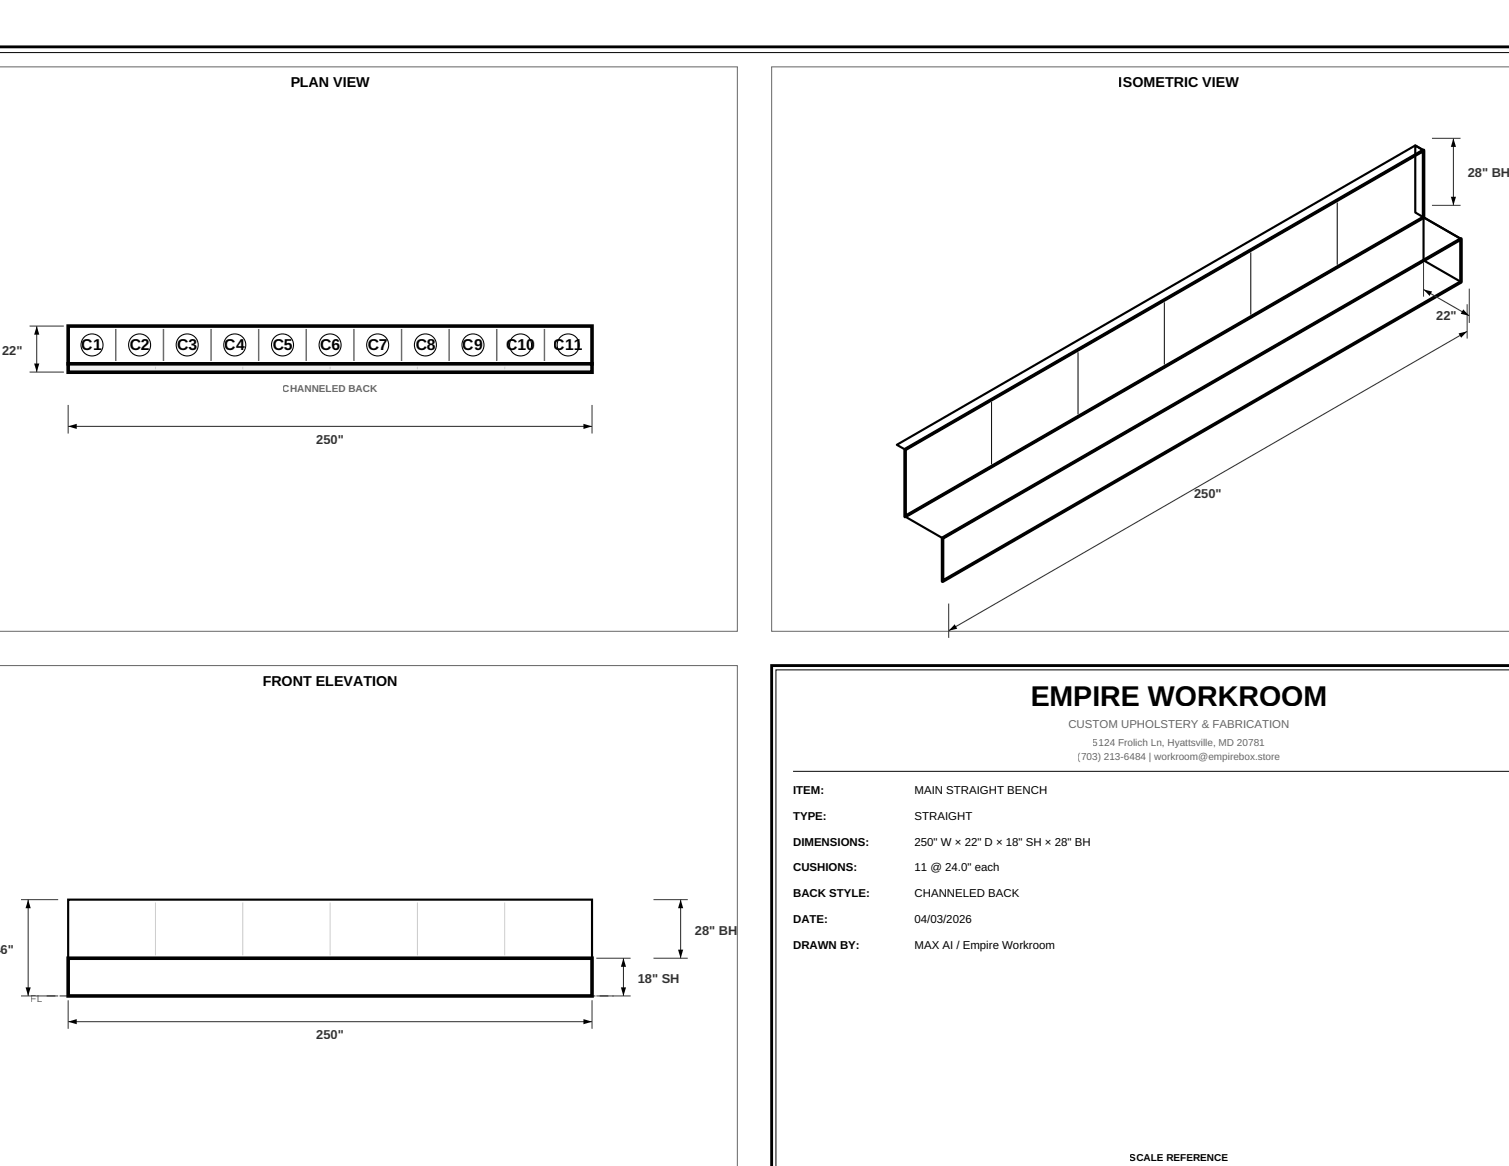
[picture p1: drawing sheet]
<svg xmlns="http://www.w3.org/2000/svg" width="279mm" height="216mm" viewBox="0 0 279 216" stroke-linecap="round" stroke-linejoin="round" font-family="sans-serif">
<path d="M-.1 8.7h279.5" fill="none" stroke="#000" stroke-width=".53"/>
<path d="M-.1 9.7h279.5" fill="none" stroke="#000" stroke-width=".19"/>
<path d="M-.1 12.4h136.6v104.5h-136.6" fill="none" stroke="#666" stroke-width=".19"/>
<path d="M12.6 60.4h97v7h-97z" fill="none" stroke="#000" stroke-width=".66" stroke-linecap="butt"/>
<path d="M12.6 67.4h97v1.5h-97z" fill="#f0f0f0" stroke="#000" stroke-width=".66" stroke-linecap="butt"/>
<path d="M28.8 67.9v.5zM45 67.9v.5zM61.1 67.9v.5zM77.3 67.9v.5zM93.5 67.9v.5z" fill="#000" stroke="#ccc" stroke-width=".19"/>
<path d="M21.4 60.9v5.9zM30.3 60.9v5.9zM39.1 60.9v5.9zM47.9 60.9v5.9zM56.7 60.9v5.9zM65.5 60.9v5.9zM74.3 60.9v5.9zM83.2 60.9v5.9zM92 60.9v5.9zM100.8 60.9v5.9z" fill="#000" stroke="#666" stroke-width=".26"/>
<g fill="#fff" stroke="#000" stroke-width=".2">
<circle cx="17" cy="63.9" r="2.04"/>
<circle cx="25.8" cy="63.9" r="2.04"/>
<circle cx="34.7" cy="63.9" r="2.04"/>
<circle cx="43.5" cy="63.9" r="2.04"/>
<circle cx="52.3" cy="63.9" r="2.04"/>
<circle cx="61.1" cy="63.9" r="2.04"/>
<circle cx="69.9" cy="63.9" r="2.04"/>
<circle cx="78.8" cy="63.9" r="2.04"/>
<circle cx="87.6" cy="63.9" r="2.04"/>
<circle cx="96.4" cy="63.9" r="2.04"/>
<circle cx="105.2" cy="63.9" r="2.04"/>
</g>
<g fill="#000" stroke="#333" stroke-width=".19">
<path d="M265.1 38h5.3zM265.1 25.6h5.3zM263.6 48.6v6.3zM271.6 56.3v6.4zM272 53.4v6.4zM5.5 60.4h6.3zM5.5 68.9h6.3zM12.6 75v5.3zM109.6 75v5.3zM175.7 111.8v6.3zM3.9 166.6h6.9zM110.4 177.4h6.4z"/>
<path d="M121 177.4h6.3zM121 166.6h6.3zM3.9 184.4h6.9zM12.6 185.2v5.3zM109.6 185.2v5.3zM110.4 184.4h6.4z"/>
</g>
<path d="M269.1 25.6v12.4zM263.6 53.6l8.4 4.9zM6.8 60.4v8.5zM12.6 79h97zM175.7 116.8l95.9-55.4zM126 166.6v10.8zM5.2 166.6v17.8zM12.6 189.2h97zM115.4 177.4v7z" fill="#000" stroke="#333" stroke-width=".2"/>
<g fill="#000">
<path d="M269.1 25.6l.5 1.6h-1zM268.6 36.4h1l-.5 1.6zM263.6 53.6l1.6 .4-.5 .8zM270.9 57.3l1.1 1.2-1.6-.4zM6.8 60.4l.5 1.6h-1zM6.3 67.3h1l-.5 1.6zM12.6 79l1.6-.5v.9zM108 78.5l1.6 .5-1.6 .4zM270 61.7l1.6-.3-1.1 1.2zM176.8 115.6l.5 .8-1.6 .4zM5.2 166.6l.5 1.6h-1zM115.4 177.4l.5 1.6h-.9z"/>
<path d="M126 166.6l.5 1.6h-1zM125.5 175.8h1l-.5 1.6zM4.7 182.8h1l-.5 1.6zM12.6 189.2l1.6-.5v1zM108 188.7l1.6 .5-1.6 .5zM115 182.8h.9l-.5 1.6z"/>
</g>
<path d="M142.9 12.4v104.5h136.5M142.9 12.4h.1M142.9 12.4h136.5M-.1 123.2h136.6v92.7" fill="none" stroke="#666" stroke-width=".19"/>
<path d="M167.6 83.2l96-55.4v12.4l-96 55.4zM174.5 99.6l96-55.4v8l-96 55.4zM12.6 177.4h97v7h-97z" fill="none" stroke="#000" stroke-width=".66" stroke-linecap="butt"/>
<path d="M262 26.9l1.6 .9v12.4l-1.6-.9zM263.6 40.2l6.9 4v8l-6.9-4zM166.1 82.4l95.9-55.5 1.6 .9-96 55.4zM167.6 95.6l96-55.4 6.9 4-96 55.4zM12.6 166.6h97v10.9h-97z" fill="none" stroke="#000" stroke-width=".4"/>
<path d="M167.6 95.6l96-55.4z" fill="#000" stroke="#000" stroke-width=".26"/>
<path d="M231.6 46.8v11.5zM247.6 37.5v11.5zM199.6 65.2v11.5zM215.6 56v11.5zM183.6 74.5v11.5zM146.8 142.8h132.6z" fill="#000" stroke="#000" stroke-width=".19"/>
<path d="M8.7 184.4h104.9z" fill="#000" stroke="#666" stroke-width=".26" stroke-dasharray="1.6 .8" stroke-linecap="butt"/>
<path d="M28.8 167.1v9.8zM45 167.1v9.8zM61.1 167.1v9.8zM77.3 167.1v9.8zM93.5 167.1v9.8z" fill="#000" stroke="#ccc" stroke-width=".19"/>
<path d="M12.6 177.4h97z" fill="#000" stroke="#000" stroke-width=".4"/>
<path d="M279.4 123.2h-136.5v92.7" fill="none" stroke="#000" stroke-width=".53"/>
<path d="M279.4 124h-135.7v91.9" fill="none" stroke="#000" stroke-width=".19"/>
<text font-size="5.3" x="190.8" y="130.7">EMPIRE WORKROOM</text>
<g font-size="2.9">
<text x="15.2" y="64.9">C1</text>
<text x="24" y="64.9">C2</text>
<text x="32.8" y="64.9">C3</text>
<text x="41.6" y="64.9">C4</text>
<text x="50.4" y="64.9">C5</text>
<text x="59.3" y="64.9">C6</text>
<text x="68.1" y="64.9">C7</text>
<text x="76.9" y="64.9">C8</text>
<text x="85.7" y="64.9">C9</text>
<text x="93.7" y="64.9">C10</text>
<text x="102.5" y="64.9">C11</text>
</g>
<g font-size="2.6">
<text x="53.8" y="16.1">PLAN VIEW</text>
<text x="207.2" y="16.1">ISOMETRIC VIEW</text>
<text x="48.6" y="126.9">FRONT ELEVATION</text>
</g>
<g font-size="2.4" fill="#333">
<text x="271.8" y="32.9">28&quot; BH</text>
<text x="265.9" y="59.2">22&quot;</text>
<text x=".4" y="65.7">22&quot;</text>
<text x="58.6" y="82.1">250&quot;</text>
<text x="221.1" y="92.2">250&quot;</text>
<text x="128.7" y="173.1">28&quot; BH</text>
<text x=".1" y="176.6">6&quot;</text>
<text x="118.1" y="182">18&quot; SH</text>
<text x="58.6" y="192.4">250&quot;</text>
</g>
<text font-size="2.1" fill="#666" x="197.8" y="134.9">CUSTOM UPHOLSTERY &amp; FABRICATION</text>
<g font-size="2.1">
<text x="146.8" y="147.1">ITEM:</text>
<text x="169.3" y="147.1">MAIN STRAIGHT BENCH</text>
<text x="146.8" y="151.8">TYPE:</text>
<text x="169.3" y="151.8">STRAIGHT</text>
<text x="146.8" y="156.6">DIMENSIONS:</text>
<text x="146.8" y="161.3">CUSHIONS:</text>
<text x="169.3" y="156.6">250&quot; W × 22&quot; D × 18&quot; SH × 28&quot; BH</text>
<text x="169.3" y="161.3">11 @ 24.0&quot; each</text>
<text x="146.8" y="166.1">BACK STYLE:</text>
<text x="169.3" y="166.1">CHANNELED BACK</text>
<text x="146.8" y="170.9">DATE:</text>
<text x="169.3" y="170.9">04/03/2026</text>
<text x="146.8" y="175.6">DRAWN BY:</text>
<text x="169.3" y="175.6">MAX AI / Empire Workroom</text>
</g>
<g font-size="1.9" fill="#666">
<text x="52.4" y="72.6">CHANNELED BACK</text>
<text x="199.5" y="140.7">(703) 213-6484 | workroom@empirebox.store</text>
<text x="202.4" y="138.1">5124 Frolich Ln, Hyattsville, MD 20781</text>
<text x="5.7" y="185.5">FL</text>
</g>
<text font-size="1.9" x="209.2" y="215.1">SCALE REFERENCE</text>
</svg>
